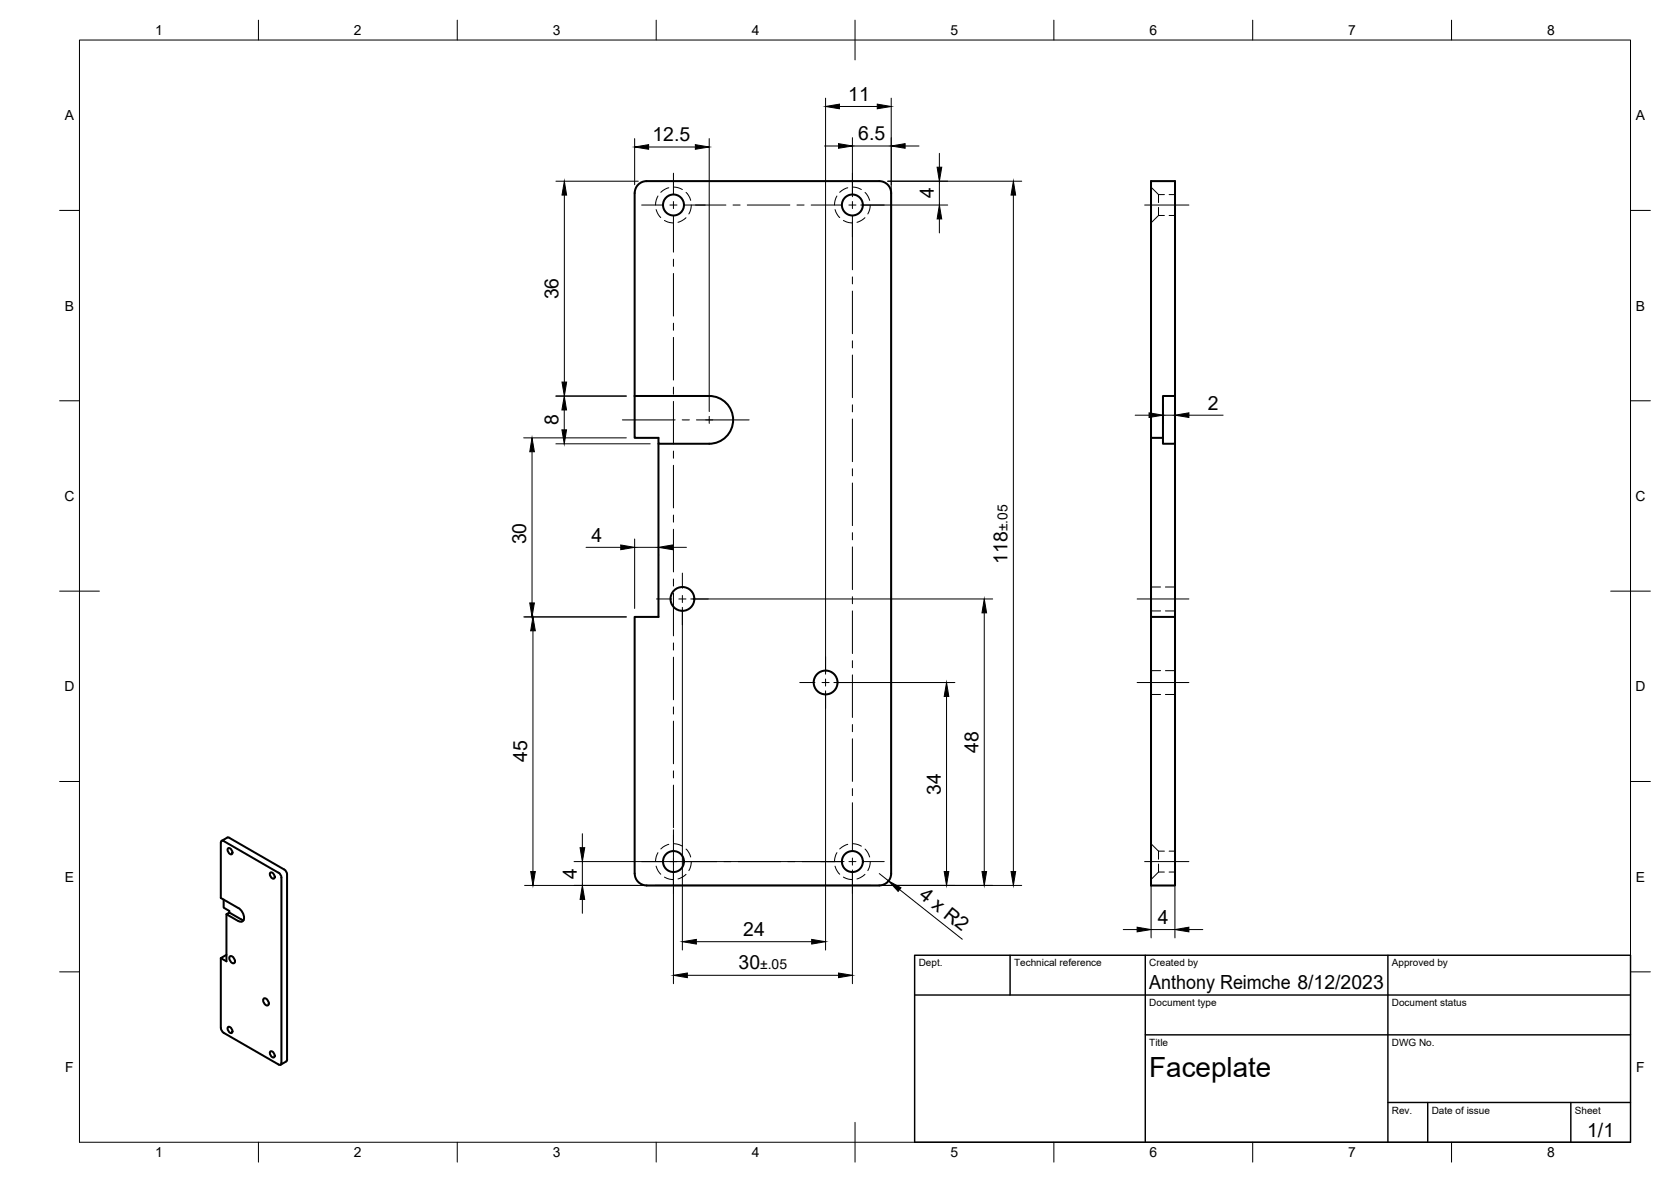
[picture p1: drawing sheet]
<svg xmlns="http://www.w3.org/2000/svg" width="420mm" height="297mm" viewBox="0 0 420 297" stroke-linecap="round" stroke-linejoin="round" font-family="sans-serif">
<!-- layer: Visible -->
<g fill="none" stroke="#000" stroke-width=".51">
<path d="M162.6 45.5h58.5a2.99 2.99 0 0 1 3 3v171a2.99 2.99 0 0 1-3 3h-58.5M162.6 45.5a2.99 2.99 0 0 0-3 3v51M159.6 99.5h18.7a6 6 0 0 1 6 6 6 6 0 0 1-6 6h-12.7v-1.5h-6zM292.4 99.5h3v12h-3zM295.4 99.5v-54h-6v109.5M165.6 111.5v43.5h-6v64.5a2.99 2.99 0 0 0 3 3M289.4 110h3M295.4 111.5v43.5M289.4 155h6v67.5h-6zM55.5 211.8v13.9l4.5 2.5a2.61 2.61 0 0 1 1.1 3.2l-.7 .2-.4-.1M55.5 211.8l.2-.5 .5 .1 13.9 7.9 .6 .9v47.2l-.4 .2-.2-.1-13.9-7.9-.5-.6-.2-.7M57.1 210.5l-1.4 .8"/>
<path d="M57.2 210.5h.5M57.4 213.1a1.02 1.02 0 0 1 .9 1.6 1.02 1.02 0 0 1-.9-1.6zM57.7 210.6l13.8 7.9 .6 .9 .1 46.9-.2 .4M68 219.3a1.02 1.02 0 0 1 .9 1.5 1.02 1.02 0 0 1-.9-1.5zM56.2 226.1v2l1.5 .8v.4M56.9 229.8v11.8l-1.4-.8 1.4-.8M61.3 231.2l-3.6-1.9-.8 .5 3 1.7M55.5 240.8v17.5M57.4 258.1a1.02 1.02 0 0 1 .9 1.5 1.02 1.02 0 0 1-.9-1.5zM57.9 240.3a1.16 1.16 0 0 1 1 1.7 1.16 1.16 0 0 1-1-1.7zM66.4 250.9a1.16 1.16 0 0 1 1 1.7 1.16 1.16 0 0 1-1-1.7zM68 264.2a1.02 1.02 0 0 1 .9 1.5 1.02 1.02 0 0 1-.9-1.5z"/>
<path d="M72 266.7l-1.5 .9"/>
<circle cx="169.3" cy="51.5" r="2.64"/>
<circle cx="214.3" cy="51.5" r="2.64"/>
<circle cx="171.6" cy="150.5" r="3"/>
<circle cx="207.6" cy="171.5" r="3"/>
<circle cx="169.3" cy="216.5" r="2.64"/>
<circle cx="214.3" cy="216.5" r="2.64"/>
</g>
<!-- layer: Hidden -->
<g fill="none" stroke="#000" stroke-width=".25">
<path d="M165 52.7l.5 1.2 .6 .8M165.4 49.3l-.4 1-.2 1.2M167.1 55.4l1.3 .5 .9 .1M168.2 47.2l-.9 .3-1.1 .8M169.3 47l.9 .1 1.4 .5M172.5 54.7l-1.1 .8-.9 .4M172.5 48.4l.7 .8 .5 1.2M173.8 51.5l-.1 1.2-.5 1.1M210 52.7l.5 1.2 .6 .8M210.4 49.3l-.4 1-.2 1.2M212.1 55.4l1.3 .5 .9 .1M213.2 47.2l-.9 .3-1.2 .8"/>
<path d="M214.3 47l.9 .1 1.4 .5M217.5 54.7l-1.1 .8-.9 .4M217.5 48.4l.7 .8 .5 1.2M218.8 51.5l-.1 1.2-.5 1.1M289.4 47l1.9 1.9M291.3 48.9v2M291.3 52.1v2.1M291.3 54.2l-1.9 1.8M291.3 54.2h1.5M291.3 48.9h1.5M294 54.2h1.4M294 48.9h1.4"/>
<path d="M289.4 153.5h2.4M289.4 147.5h2.4M293 153.5h2.4M293 147.5h2.4M289.4 174.5h2.4M289.4 168.5h2.4M293 174.5h2.4M293 168.5h2.4M165 217.7l.5 1.2 .6 .8M165.4 214.3l-.4 1-.2 1.2M168.2 212.2l-.9 .3-1.1 .8M169.3 212l.9 .1 1.4 .5"/>
<path d="M172.5 219.7l-1.1 .8-.9 .4M172.5 213.4l.7 .8 .5 1.2M173.8 216.5l-.1 1.2-.5 1.1M210 217.7l.5 1.2 .6 .8M210.4 214.3l-.4 1-.2 1.2M213.2 212.2l-.9 .3-1.2 .8M214.3 212l.9 .1 1.4 .5M217.5 219.7l-1.1 .8-.9 .4M217.5 213.4l.7 .8 .5 1.2M218.8 216.5l-.1 1.2-.5 1.1M289.4 212l1.9 1.9M291.3 213.9v2"/>
<path d="M291.3 217.1v2M291.3 219.1l-1.9 1.9M291.3 219.1h1.5M291.3 213.9h1.5M294 219.1h1.4M294 213.9h1.4M167.1 220.4l1.3 .5 .9 .1M212.1 220.4l1.3 .5 .9 .1"/>
</g>
<!-- layer: BORDER -->
<g fill="none" stroke="#000" stroke-width=".25">
<path d="M20 10.1h390v276.9h-390zM65 5.1v5M115 5.1v5M165 5.1v5M215 5.1v10M265 5.1v5M315 5.1v5M365 5.1v5M15 52.9h5M410 52.9h5M15 100.7h5M410 100.7h5"/>
<path d="M15 148.6h10M405 148.6h10M15 196.4h5M410 196.4h5M15 244.2h5M410 244.2h5M65 287v5M115 287v5M165 287v5M215 282.1v9.9M265 287v5M315 287v5"/>
<path d="M365 287v5"/>
</g>
<!-- layer: TITLEBLOCK -->
<path d="M230 240.1h180v46.9h-180zM230 250h180M254 240.1v9.9M288 240.1v46.9M349 240.1v46.9M288 260.1h122M349 277.1h61M359 277.1v9.9M395 277.1v9.9" fill="none" stroke="#000" stroke-width=".36"/>
<!-- layer: FD_Dimensions -->
<g fill="none" stroke="#000" stroke-width=".25">
<path d="M159.6 34.8v11.6M163.1 36.9h11.7M178.3 34.8v68.6M207.3 36.7h3.5M207.6 24.7v144.7M211.1 26.8h9.5M214.3 34.6v14.8M214.3 36.7h9.8M224.1 24.7v192.7M227.6 36.7h3.5M236.2 38.5v3.5M139.8 45.5h20.7"/>
<path d="M141.9 49v47M216.4 51.5h21.9M223.2 45.5h33.7M236.2 45.5v6M236.2 55v3.5M254.8 49v170M139.8 99.5h17.7M131.7 110h25.8M133.8 113.5v38M139.8 111.5h23.7M141.9 103v5M285.4 104.3h3.5"/>
<path d="M292.4 101.6v4.8M292.4 104.3h3M295.4 101.6v4.8M298.9 104.3h8.7M147.4 137.5h8.7M159.6 135.5v17.4M159.6 137.5h6M165.6 139.1v.5M169.1 137.5h3.5M131.7 155h25.8M134 158.5v60.5M171.6 152.6v86.1"/>
<path d="M173.7 150.5h75.9M247.5 154v65M207.6 173.6v65.1M209.7 171.5h30.4M238 175v44M144.3 216.5h67.9M146.4 209.5v3.5M146.4 216.5v6M169.3 218.6v28.6M214.3 218.6v28.6M221.1 219.5l2.3 1.9M131.9 222.5h125"/>
<path d="M146.4 226v3.5M175.1 236.7h29M226.2 223.5l15.8 12.5M282.4 233.6h3.5M289.4 221.6v14.1M289.4 233.6h6M295.4 221.6v14.1M298.9 233.6h3.5M172.8 245.1h38"/>
</g>
<g fill="#000" stroke="#000" stroke-width=".25">
<path d="M159.6 36.9l3.5-.5v1.1zM174.8 36.4l3.5 .5-3.5 .6zM210.8 36.1l3.5 .6-3.5 .6zM207.6 26.8l3.5-.6v1.1zM220.6 26.2l3.5 .6-3.5 .5zM224.1 36.7l3.5-.6v1.2zM141.9 45.5l.6 3.5h-1.2zM236.2 51.5l.6 3.5h-1.2zM235.6 42h1.2l-.6 3.5zM254.8 45.5l.6 3.5h-1.2zM141.3 96h1.2l-.6 3.5zM133.8 110l.6 3.5h-1.2z"/>
<path d="M141.9 99.5l.6 3.5h-1.2zM141.3 108h1.2l-.6 3.5zM288.9 103.7l3.5 .6-3.5 .6zM295.4 104.3l3.5-.6v1.2zM156.1 137l3.5 .5-3.5 .6zM165.6 137.5l3.5-.5v1.1zM133.2 151.5h1.2l-.6 3.5zM134 155l.6 3.5h-1.2zM247.5 150.5l.6 3.5h-1.2zM238 171.5l.6 3.5h-1.2zM133.4 219h1.2l-.6 3.5zM145.9 213h1.1l-.6 3.5z"/>
<path d="M237.4 219h1.2l-.6 3.5zM246.9 219h1.2l-.6 3.5zM254.2 219h1.2l-.6 3.5zM146.4 222.5l.6 3.5h-1.1zM171.6 236.7l3.5-.6v1.1zM204.1 236.1l3.5 .6-3.5 .5zM223.4 221.4l3.1 1.7-.7 .9zM285.9 233l3.5 .6-3.5 .6zM295.4 233.6l3.5-.6v1.2zM169.3 245.1l3.5-.6v1.2zM210.8 244.5l3.5 .6-3.5 .6z"/>
</g>
<!-- layer: Smart Centers -->
<g fill="none" stroke="#000" stroke-width=".25">
<path d="M161.3 51.5h5.4M168.4 51.5h1.8M169.3 43.5v5.3M169.3 50.6v1.8M169.3 54.2v9.2M172 51.5h10.5M184.3 51.5h1.8M187.9 51.5h10.7M200.4 51.5h1.8M204 51.5h7.6M213.4 51.5h1.8M214.3 43.5v5.3"/>
<path d="M214.3 50.6v1.8M214.3 54.2v13.6M217 51.5h5.3M287.8 51.5h11.1M169.3 65.1v1.8M169.3 68.7v10.7M214.3 69.6v1.8M214.3 73.2v10.7M169.3 81.2v1.8M169.3 84.8v10.7M169.3 97.3v1.8M214.3 85.6v1.8"/>
<path d="M214.3 89.2v10.7M156.5 105.5h13.3M169.3 100.9v10.7M169.3 113.4v1.8M169.3 116.9v10.7M171.5 105.5h1.8M175.1 105.5h13.3M178.3 104.6v1.8M214.3 101.7v1.8M214.3 105.3v10.7M214.3 117.8v1.8M169.3 129.4v1.8"/>
<path d="M169.3 133v10.7M214.3 121.4v10.7M214.3 133.9v1.8M214.3 137.4v10.8M165.1 150.5h3.8M169.3 145.5v1.8M169.3 149.1v10.7M170.7 150.5h1.8M171.6 144v3.8M171.6 149.6v1.8M171.6 153.2v3.8M174.3 150.5h3.8"/>
<path d="M214.3 150v1.7M214.3 153.5v10.7M285.9 150.5h13M169.3 161.6v1.8M169.3 165.1v10.8M169.3 177.7v1.7M201.1 171.5h3.8M206.7 171.5h1.8M207.6 165v3.9M207.6 170.6v1.8M207.6 174.2v3.8M210.3 171.5h3.8"/>
<path d="M214.3 166v1.8M214.3 169.6v10.7M285.9 171.5h13M169.3 181.2v10.7M169.3 193.7v1.8M169.3 197.3v10.7M214.3 182.1v1.8M214.3 185.7v10.7M214.3 198.2v1.7M161.3 216.5h5.4M168.4 216.5h1.8M169.3 208.5v16"/>
<path d="M172 216.5h8.2M182 216.5h1.8M185.6 216.5h10.7M198.1 216.5h1.8M201.7 216.5h9.9M213.4 216.5h1.8M214.3 201.7v12.1M214.3 215.6v1.8M214.3 219.2v5.3M217 216.5h5.3M287.8 216.5h11.1"/>
</g>
<text font-size="7" x="289" y="270.6">Faceplate</text>
<g font-size="4.9">
<text x="213.3" y="25.4">11</text>
<text x="164" y="35.5">12.5</text>
<text x="215.8" y="35.2">6.5</text>
<text x="234.8" y="49.8" transform="rotate(-90 234.8 49.8)">4</text>
<text x="140.4" y="75.2" transform="rotate(-90 140.4 75.2)">36</text>
<text x="140.4" y="106.9" transform="rotate(-90 140.4 106.9)">8</text>
<text x="303.7" y="102.9">2</text>
<text x="132.3" y="136.8" transform="rotate(-90 132.3 136.8)">30</text>
<text x="148.7" y="136.2">4</text>
<text x="253.3" y="141.7" transform="rotate(-90 253.3 141.7)">118</text>
<text x="132.5" y="191.4" transform="rotate(-90 132.5 191.4)">45</text>
<text x="246" y="189.2" transform="rotate(-90 246 189.2)">48</text>
<text x="236.5" y="199.7" transform="rotate(-90 236.5 199.7)">34</text>
<text x="145" y="220.8" transform="rotate(-90 145 220.8)">4</text>
<text x="230.8" y="225.5" transform="rotate(38 230.8 225.5)">4 x R2</text>
<text x="291.1" y="232.2">4</text>
<text x="186.9" y="235.3">24</text>
<text x="185.7" y="243.6">30</text>
<text x="289" y="248.5">Anthony Reimche 8/12/2023</text>
<text x="399.1" y="285.7">1/1</text>
</g>
<g font-size="3.5">
<text x="39" y="8.8">1</text>
<text x="89" y="8.8">2</text>
<text x="139" y="8.8">3</text>
<text x="189" y="8.8">4</text>
<text x="239" y="8.8">5</text>
<text x="289" y="8.8">6</text>
<text x="339" y="8.8">7</text>
<text x="389" y="8.8">8</text>
<text x="16.3" y="30.2">A</text>
<text x="411.3" y="30.2">A</text>
<text x="16.3" y="78">B</text>
<text x="411.3" y="78">B</text>
<text x="16.2" y="125.9">C</text>
<text x="411.2" y="125.9">C</text>
<text x="253.3" y="133.5" transform="rotate(-90 253.3 133.5)">±.05</text>
<text x="16.2" y="173.7">D</text>
<text x="411.2" y="173.7">D</text>
<text x="16.3" y="221.6">E</text>
<text x="411.3" y="221.6">E</text>
<text x="191.1" y="243.6">±.05</text>
<text x="16.4" y="269.4">F</text>
<text x="411.4" y="269.4">F</text>
<text x="39" y="290.8">1</text>
<text x="89" y="290.8">2</text>
<text x="139" y="290.8">3</text>
<text x="189" y="290.8">4</text>
<text x="239" y="290.8">5</text>
<text x="289" y="290.8">6</text>
<text x="339" y="290.8">7</text>
<text x="389" y="290.8">8</text>
</g>
<g font-size="2.5">
<text x="231" y="242.9">Dept.</text>
<text x="255" y="242.9">Technical reference</text>
<text x="289" y="242.9">Created by</text>
<text x="350" y="242.9">Approved by</text>
<text x="289" y="252.8">Document type</text>
<text x="350" y="252.8">Document status</text>
<text x="289" y="262.9">Title</text>
<text x="350" y="262.9">DWG No.</text>
<text x="350" y="279.9">Rev.</text>
<text x="360" y="279.9">Date of issue</text>
<text x="396" y="279.9">Sheet</text>
</g>
</svg>
